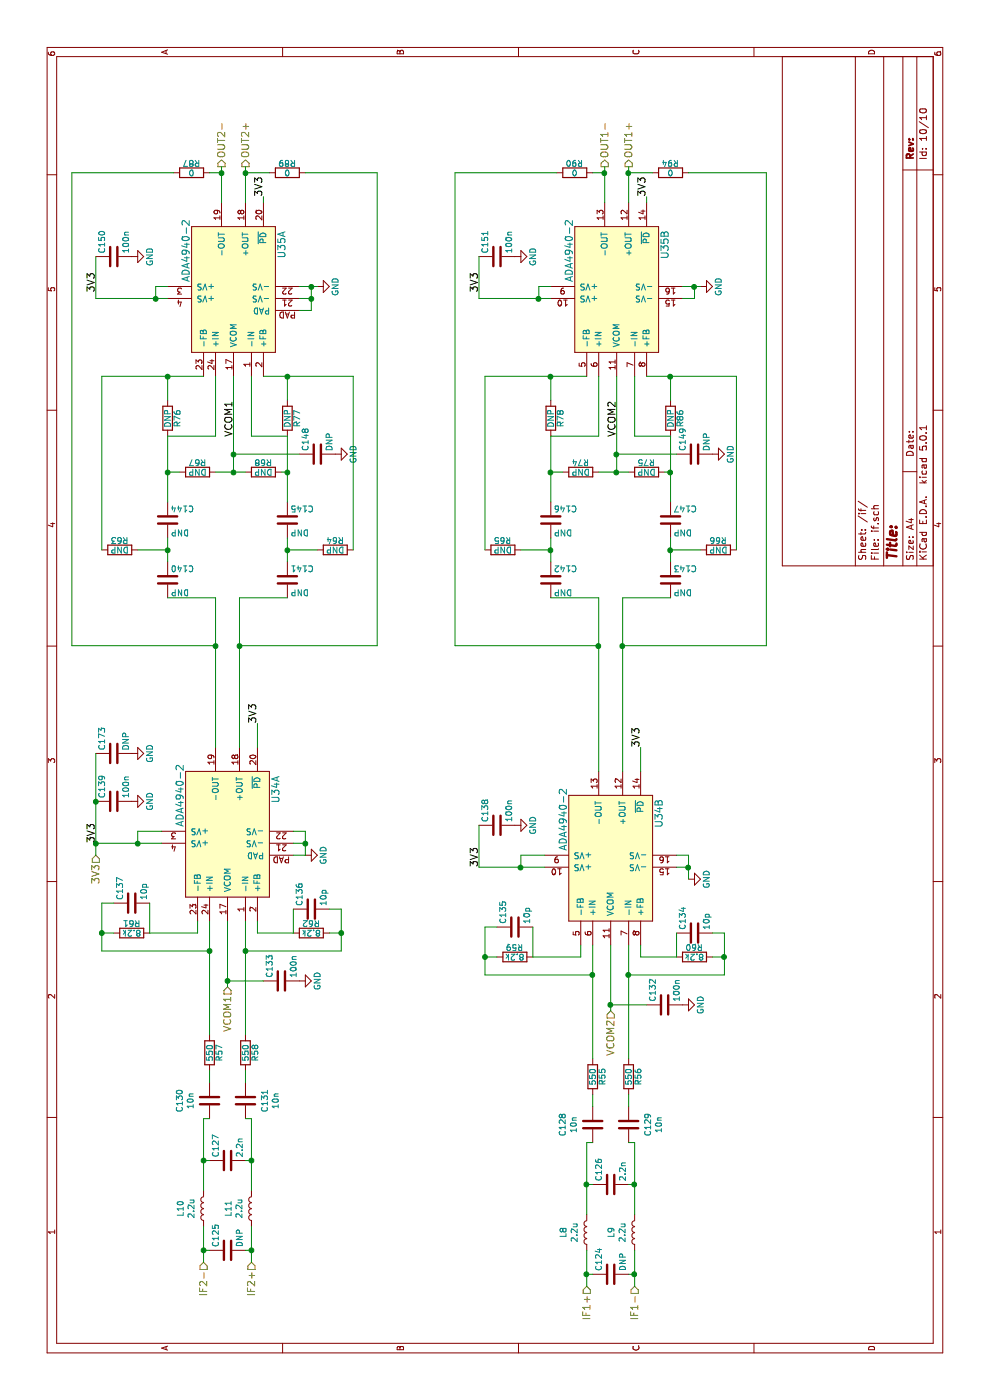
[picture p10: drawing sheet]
EESchema Schematic File Version 4
LIBS:fmcw-cache
EELAYER 26 0
EELAYER END
$Descr A4 11693 8268
encoding utf-8
Sheet 10 10
Title ""
Date ""
Rev ""
Comp ""
Comment1 ""
Comment2 ""
Comment3 ""
Comment4 ""
$EndDescr
$Comp
L Device:L L10
U 1 1
P 1600 1700
F 0 "L10" V 1790 1700 50  0000 C CNN
F 1 "2.2u" V 1699 1700 50  0000 C CNN
F 2 "fmcw:C_0805b" H 1600 1700 60  0001 C CNN
F 3 "" H 1600 1700 60  0000 C CNN
	1    1600 1700
	0    -1   -1   0   
$EndComp
$Comp
L Device:L L11
U 1 1
P 1600 2100
F 0 "L11" V 1790 2100 50  0000 C CNN
F 1 "2.2u" V 1699 2100 50  0000 C CNN
F 2 "fmcw:C_0805b" H 1600 2100 60  0001 C CNN
F 3 "" H 1600 2100 60  0000 C CNN
	1    1600 2100
	0    -1   -1   0   
$EndComp
$Comp
L Device:C C127
U 1 1
P 2000 1900
F 0 "C127" H 2025 2000 50  0000 L CNN
F 1 "2.2n" H 2025 1800 50  0000 L CNN
F 2 "Capacitor_SMD:C_0402_1005Metric" H 2038 1750 30  0001 C CNN
F 3 "" H 2000 1900 60  0000 C CNN
	1    2000 1900
	1    0    0    -1  
$EndComp
$Comp
L Device:C C125
U 1 1
P 1250 1900
F 0 "C125" H 1275 2000 50  0000 L CNN
F 1 "DNP" H 1275 1800 50  0000 L CNN
F 2 "Capacitor_SMD:C_0402_1005Metric" H 1288 1750 30  0001 C CNN
F 3 "" H 1250 1900 60  0000 C CNN
	1    1250 1900
	1    0    0    -1  
$EndComp
Text HLabel 950  4900 0    60   Input ~ 0
IF1+
Text HLabel 950  5300 0    60   Input ~ 0
IF1-
$Comp
L Device:C C139
U 1 1
P 5000 950
F 0 "C139" H 5025 1050 50  0000 L CNN
F 1 "100n" H 5025 850 50  0000 L CNN
F 2 "Capacitor_SMD:C_0402_1005Metric" H 5038 800 30  0001 C CNN
F 3 "" H 5000 950 60  0000 C CNN
	1    5000 950 
	1    0    0    -1  
$EndComp
$Comp
L power:GND #PWR0242
U 1 1
P 5000 1100
F 0 "#PWR0242" H 5000 850 50  0001 C CNN
F 1 "GND" H 5000 950 50  0000 C CNN
F 2 "" H 5000 1100 60  0000 C CNN
F 3 "" H 5000 1100 60  0000 C CNN
	1    5000 1100
	1    0    0    -1  
$EndComp
Text Label 4650 800  0    60   ~ 0
3V3
$Comp
L power:GND #PWR0243
U 1 1
P 4550 2550
F 0 "#PWR0243" H 4550 2300 50  0001 C CNN
F 1 "GND" H 4550 2400 50  0000 C CNN
F 2 "" H 4550 2550 60  0000 C CNN
F 3 "" H 4550 2550 60  0000 C CNN
	1    4550 2550
	1    0    0    -1  
$EndComp
$Comp
L Device:C C133
U 1 1
P 3500 2350
F 0 "C133" H 3525 2450 50  0000 L CNN
F 1 "100n" H 3525 2250 50  0000 L CNN
F 2 "Capacitor_SMD:C_0402_1005Metric" H 3538 2200 30  0001 C CNN
F 3 "" H 3500 2350 60  0000 C CNN
	1    3500 2350
	1    0    0    -1  
$EndComp
$Comp
L power:GND #PWR0244
U 1 1
P 3500 2500
F 0 "#PWR0244" H 3500 2250 50  0001 C CNN
F 1 "GND" H 3500 2350 50  0000 C CNN
F 2 "" H 3500 2500 60  0000 C CNN
F 3 "" H 3500 2500 60  0000 C CNN
	1    3500 2500
	1    0    0    -1  
$EndComp
$Comp
L Device:R R61
U 1 1
P 3900 1100
F 0 "R61" V 3980 1100 50  0000 C CNN
F 1 "8.2k" V 3900 1100 50  0000 C CNN
F 2 "fmcw:R_0402b" V 3830 1100 30  0001 C CNN
F 3 "" H 3900 1100 30  0000 C CNN
	1    3900 1100
	1    0    0    -1  
$EndComp
$Comp
L Device:R R62
U 1 1
P 3900 2600
F 0 "R62" V 3980 2600 50  0000 C CNN
F 1 "8.2k" V 3900 2600 50  0000 C CNN
F 2 "fmcw:R_0402b" V 3830 2600 30  0001 C CNN
F 3 "" H 3900 2600 30  0000 C CNN
	1    3900 2600
	1    0    0    -1  
$EndComp
$Comp
L Device:C C136
U 1 1
P 4100 2600
F 0 "C136" H 4125 2700 50  0000 L CNN
F 1 "10p" H 4125 2500 50  0000 L CNN
F 2 "Capacitor_SMD:C_0402_1005Metric" H 4138 2450 30  0001 C CNN
F 3 "" H 4100 2600 60  0000 C CNN
	1    4100 2600
	1    0    0    -1  
$EndComp
$Comp
L Device:C C137
U 1 1
P 4150 1100
F 0 "C137" H 4175 1200 50  0000 L CNN
F 1 "10p" H 4175 1000 50  0000 L CNN
F 2 "Capacitor_SMD:C_0402_1005Metric" H 4188 950 30  0001 C CNN
F 3 "" H 4150 1100 60  0000 C CNN
	1    4150 1100
	1    0    0    -1  
$EndComp
$Comp
L Device:C C130
U 1 1
P 2500 1750
F 0 "C130" V 2248 1750 50  0000 C CNN
F 1 "10n" V 2339 1750 50  0000 C CNN
F 2 "Capacitor_SMD:C_0402_1005Metric" H 2538 1600 30  0001 C CNN
F 3 "" H 2500 1750 60  0000 C CNN
	1    2500 1750
	0    1    1    0   
$EndComp
$Comp
L Device:C C131
U 1 1
P 2500 2050
F 0 "C131" V 2660 2050 50  0000 C CNN
F 1 "10n" V 2751 2050 50  0000 C CNN
F 2 "Capacitor_SMD:C_0402_1005Metric" H 2538 1900 30  0001 C CNN
F 3 "" H 2500 2050 60  0000 C CNN
	1    2500 2050
	0    1    1    0   
$EndComp
$Comp
L Device:R R57
U 1 1
P 2900 1750
F 0 "R57" V 2980 1750 50  0000 C CNN
F 1 "550" V 2900 1750 50  0000 C CNN
F 2 "fmcw:R_0402b" V 2830 1750 30  0001 C CNN
F 3 "" H 2900 1750 30  0000 C CNN
	1    2900 1750
	0    1    1    0   
$EndComp
$Comp
L Device:R R58
U 1 1
P 2900 2050
F 0 "R58" V 2980 2050 50  0000 C CNN
F 1 "550" V 2900 2050 50  0000 C CNN
F 2 "fmcw:R_0402b" V 2830 2050 30  0001 C CNN
F 3 "" H 2900 2050 30  0000 C CNN
	1    2900 2050
	0    1    1    0   
$EndComp
$Comp
L Device:L L8
U 1 1
P 1400 4900
F 0 "L8" V 1590 4900 50  0000 C CNN
F 1 "2.2u" V 1499 4900 50  0000 C CNN
F 2 "fmcw:C_0805b" H 1400 4900 60  0001 C CNN
F 3 "" H 1400 4900 60  0000 C CNN
	1    1400 4900
	0    -1   -1   0   
$EndComp
$Comp
L Device:L L9
U 1 1
P 1400 5300
F 0 "L9" V 1590 5300 50  0000 C CNN
F 1 "2.2u" V 1499 5300 50  0000 C CNN
F 2 "fmcw:C_0805b" H 1400 5300 60  0001 C CNN
F 3 "" H 1400 5300 60  0000 C CNN
	1    1400 5300
	0    -1   -1   0   
$EndComp
$Comp
L Device:C C126
U 1 1
P 1800 5100
F 0 "C126" H 1825 5200 50  0000 L CNN
F 1 "2.2n" H 1825 5000 50  0000 L CNN
F 2 "Capacitor_SMD:C_0402_1005Metric" H 1838 4950 30  0001 C CNN
F 3 "" H 1800 5100 60  0000 C CNN
	1    1800 5100
	1    0    0    -1  
$EndComp
$Comp
L Device:C C124
U 1 1
P 1050 5100
F 0 "C124" H 1075 5200 50  0000 L CNN
F 1 "DNP" H 1075 5000 50  0000 L CNN
F 2 "Capacitor_SMD:C_0402_1005Metric" H 1088 4950 30  0001 C CNN
F 3 "" H 1050 5100 60  0000 C CNN
	1    1050 5100
	1    0    0    -1  
$EndComp
Text HLabel 1150 2100 0    60   Input ~ 0
IF2+
Text HLabel 1150 1700 0    60   Input ~ 0
IF2-
Text Label 4450 4000 0    60   ~ 0
3V3
$Comp
L power:GND #PWR0245
U 1 1
P 4350 5750
F 0 "#PWR0245" H 4350 5500 50  0001 C CNN
F 1 "GND" H 4350 5600 50  0000 C CNN
F 2 "" H 4350 5750 60  0000 C CNN
F 3 "" H 4350 5750 60  0000 C CNN
	1    4350 5750
	1    0    0    -1  
$EndComp
$Comp
L Device:C C132
U 1 1
P 3300 5550
F 0 "C132" H 3325 5650 50  0000 L CNN
F 1 "100n" H 3325 5450 50  0000 L CNN
F 2 "Capacitor_SMD:C_0402_1005Metric" H 3338 5400 30  0001 C CNN
F 3 "" H 3300 5550 60  0000 C CNN
	1    3300 5550
	1    0    0    -1  
$EndComp
$Comp
L power:GND #PWR0246
U 1 1
P 3300 5700
F 0 "#PWR0246" H 3300 5450 50  0001 C CNN
F 1 "GND" H 3300 5550 50  0000 C CNN
F 2 "" H 3300 5700 60  0000 C CNN
F 3 "" H 3300 5700 60  0000 C CNN
	1    3300 5700
	1    0    0    -1  
$EndComp
$Comp
L Device:R R59
U 1 1
P 3700 4300
F 0 "R59" V 3780 4300 50  0000 C CNN
F 1 "8.2k" V 3700 4300 50  0000 C CNN
F 2 "fmcw:R_0402b" V 3630 4300 30  0001 C CNN
F 3 "" H 3700 4300 30  0000 C CNN
	1    3700 4300
	1    0    0    -1  
$EndComp
$Comp
L Device:R R60
U 1 1
P 3700 5800
F 0 "R60" V 3780 5800 50  0000 C CNN
F 1 "8.2k" V 3700 5800 50  0000 C CNN
F 2 "fmcw:R_0402b" V 3630 5800 30  0001 C CNN
F 3 "" H 3700 5800 30  0000 C CNN
	1    3700 5800
	1    0    0    -1  
$EndComp
$Comp
L Device:C C134
U 1 1
P 3900 5800
F 0 "C134" H 3925 5900 50  0000 L CNN
F 1 "10p" H 3925 5700 50  0000 L CNN
F 2 "Capacitor_SMD:C_0402_1005Metric" H 3938 5650 30  0001 C CNN
F 3 "" H 3900 5800 60  0000 C CNN
	1    3900 5800
	1    0    0    -1  
$EndComp
$Comp
L Device:C C135
U 1 1
P 3950 4300
F 0 "C135" H 3975 4400 50  0000 L CNN
F 1 "10p" H 3975 4200 50  0000 L CNN
F 2 "Capacitor_SMD:C_0402_1005Metric" H 3988 4150 30  0001 C CNN
F 3 "" H 3950 4300 60  0000 C CNN
	1    3950 4300
	1    0    0    -1  
$EndComp
$Comp
L Device:C C128
U 1 1
P 2300 4950
F 0 "C128" V 2048 4950 50  0000 C CNN
F 1 "10n" V 2139 4950 50  0000 C CNN
F 2 "Capacitor_SMD:C_0402_1005Metric" H 2338 4800 30  0001 C CNN
F 3 "" H 2300 4950 60  0000 C CNN
	1    2300 4950
	0    1    1    0   
$EndComp
$Comp
L Device:C C129
U 1 1
P 2300 5250
F 0 "C129" V 2460 5250 50  0000 C CNN
F 1 "10n" V 2551 5250 50  0000 C CNN
F 2 "Capacitor_SMD:C_0402_1005Metric" H 2338 5100 30  0001 C CNN
F 3 "" H 2300 5250 60  0000 C CNN
	1    2300 5250
	0    1    1    0   
$EndComp
$Comp
L Device:R R55
U 1 1
P 2700 4950
F 0 "R55" V 2780 4950 50  0000 C CNN
F 1 "550" V 2700 4950 50  0000 C CNN
F 2 "fmcw:R_0402b" V 2630 4950 30  0001 C CNN
F 3 "" H 2700 4950 30  0000 C CNN
	1    2700 4950
	0    1    1    0   
$EndComp
$Comp
L Device:R R56
U 1 1
P 2700 5250
F 0 "R56" V 2780 5250 50  0000 C CNN
F 1 "550" V 2700 5250 50  0000 C CNN
F 2 "fmcw:R_0402b" V 2630 5250 30  0001 C CNN
F 3 "" H 2700 5250 30  0000 C CNN
	1    2700 5250
	0    1    1    0   
$EndComp
Text HLabel 3450 1900 0    60   Input ~ 0
VCOM1
Text HLabel 4550 800  0    60   Input ~ 0
3V3
$Comp
L Device:C C140
U 1 1
P 6850 1400
F 0 "C140" H 6875 1500 50  0000 L CNN
F 1 "DNP" H 6875 1300 50  0000 L CNN
F 2 "Capacitor_SMD:C_0402_1005Metric" H 6888 1250 30  0001 C CNN
F 3 "" H 6850 1400 60  0000 C CNN
	1    6850 1400
	0    1    1    0   
$EndComp
$Comp
L Device:C C144
U 1 1
P 7350 1400
F 0 "C144" H 7375 1500 50  0000 L CNN
F 1 "DNP" H 7375 1300 50  0000 L CNN
F 2 "Capacitor_SMD:C_0402_1005Metric" H 7388 1250 30  0001 C CNN
F 3 "" H 7350 1400 60  0000 C CNN
	1    7350 1400
	0    1    1    0   
$EndComp
$Comp
L Device:C C141
U 1 1
P 6850 2400
F 0 "C141" H 6875 2500 50  0000 L CNN
F 1 "DNP" H 6875 2300 50  0000 L CNN
F 2 "Capacitor_SMD:C_0402_1005Metric" H 6888 2250 30  0001 C CNN
F 3 "" H 6850 2400 60  0000 C CNN
	1    6850 2400
	0    1    1    0   
$EndComp
$Comp
L Device:C C145
U 1 1
P 7350 2400
F 0 "C145" H 7375 2500 50  0000 L CNN
F 1 "DNP" H 7375 2300 50  0000 L CNN
F 2 "Capacitor_SMD:C_0402_1005Metric" H 7388 2250 30  0001 C CNN
F 3 "" H 7350 2400 60  0000 C CNN
	1    7350 2400
	0    1    1    0   
$EndComp
$Comp
L Device:R R63
U 1 1
P 7100 1000
F 0 "R63" V 7180 1000 50  0000 C CNN
F 1 "DNP" V 7100 1000 50  0000 C CNN
F 2 "fmcw:R_0402b" V 7030 1000 30  0001 C CNN
F 3 "" H 7100 1000 30  0000 C CNN
	1    7100 1000
	1    0    0    -1  
$EndComp
$Comp
L Device:R R64
U 1 1
P 7100 2800
F 0 "R64" V 7180 2800 50  0000 C CNN
F 1 "DNP" V 7100 2800 50  0000 C CNN
F 2 "fmcw:R_0402b" V 7030 2800 30  0001 C CNN
F 3 "" H 7100 2800 30  0000 C CNN
	1    7100 2800
	1    0    0    -1  
$EndComp
$Comp
L Device:R R67
U 1 1
P 7750 1650
F 0 "R67" V 7830 1650 50  0000 C CNN
F 1 "DNP" V 7750 1650 50  0000 C CNN
F 2 "fmcw:R_0402b" V 7680 1650 30  0001 C CNN
F 3 "" H 7750 1650 30  0000 C CNN
	1    7750 1650
	1    0    0    -1  
$EndComp
$Comp
L Device:R R68
U 1 1
P 7750 2200
F 0 "R68" V 7830 2200 50  0000 C CNN
F 1 "DNP" V 7750 2200 50  0000 C CNN
F 2 "fmcw:R_0402b" V 7680 2200 30  0001 C CNN
F 3 "" H 7750 2200 30  0000 C CNN
	1    7750 2200
	1    0    0    -1  
$EndComp
$Comp
L Device:C C148
U 1 1
P 7900 2650
F 0 "C148" H 7925 2750 50  0000 L CNN
F 1 "DNP" H 7925 2550 50  0000 L CNN
F 2 "Capacitor_SMD:C_0402_1005Metric" H 7938 2500 30  0001 C CNN
F 3 "" H 7900 2650 60  0000 C CNN
	1    7900 2650
	1    0    0    -1  
$EndComp
$Comp
L power:GND #PWR0247
U 1 1
P 7900 2800
F 0 "#PWR0247" H 7900 2550 50  0001 C CNN
F 1 "GND" H 7900 2650 50  0000 C CNN
F 2 "" H 7900 2800 60  0000 C CNN
F 3 "" H 7900 2800 60  0000 C CNN
	1    7900 2800
	1    0    0    -1  
$EndComp
Text Label 8350 1950 2    60   ~ 0
VCOM1
$Comp
L power:GND #PWR0248
U 1 1
P 9550 1100
F 0 "#PWR0248" H 9550 850 50  0001 C CNN
F 1 "GND" H 9550 950 50  0000 C CNN
F 2 "" H 9550 1100 60  0000 C CNN
F 3 "" H 9550 1100 60  0000 C CNN
	1    9550 1100
	1    0    0    -1  
$EndComp
$Comp
L Device:C C150
U 1 1
P 9550 950
F 0 "C150" H 9575 1050 50  0000 L CNN
F 1 "100n" H 9575 850 50  0000 L CNN
F 2 "Capacitor_SMD:C_0402_1005Metric" H 9588 800 30  0001 C CNN
F 3 "" H 9550 950 60  0000 C CNN
	1    9550 950 
	1    0    0    -1  
$EndComp
$Comp
L power:GND #PWR0249
U 1 1
P 9300 2650
F 0 "#PWR0249" H 9300 2400 50  0001 C CNN
F 1 "GND" H 9300 2500 50  0000 C CNN
F 2 "" H 9300 2650 60  0000 C CNN
F 3 "" H 9300 2650 60  0000 C CNN
	1    9300 2650
	1    0    0    -1  
$EndComp
Text Label 9250 800  0    60   ~ 0
3V3
Text Label 10050 2200 0    60   ~ 0
3V3
$Comp
L Device:R R76
U 1 1
P 8200 1400
F 0 "R76" V 8280 1400 50  0000 C CNN
F 1 "DNP" V 8200 1400 50  0000 C CNN
F 2 "fmcw:R_0402b" V 8130 1400 30  0001 C CNN
F 3 "" H 8200 1400 30  0000 C CNN
	1    8200 1400
	0    1    1    0   
$EndComp
$Comp
L Device:R R77
U 1 1
P 8200 2400
F 0 "R77" V 8280 2400 50  0000 C CNN
F 1 "DNP" V 8200 2400 50  0000 C CNN
F 2 "fmcw:R_0402b" V 8130 2400 30  0001 C CNN
F 3 "" H 8200 2400 30  0000 C CNN
	1    8200 2400
	0    1    1    0   
$EndComp
Text HLabel 10300 5250 2    60   Output ~ 0
OUT1+
Text HLabel 10300 5050 2    60   Output ~ 0
OUT1-
$Comp
L Device:R R87
U 1 1
P 10250 1600
F 0 "R87" V 10330 1600 50  0000 C CNN
F 1 "0" V 10250 1600 50  0000 C CNN
F 2 "fmcw:R_0402b" V 10180 1600 30  0001 C CNN
F 3 "" H 10250 1600 30  0000 C CNN
	1    10250 1600
	1    0    0    -1  
$EndComp
$Comp
L Device:R R89
U 1 1
P 10250 2400
F 0 "R89" V 10330 2400 50  0000 C CNN
F 1 "0" V 10250 2400 50  0000 C CNN
F 2 "fmcw:R_0402b" V 10180 2400 30  0001 C CNN
F 3 "" H 10250 2400 30  0000 C CNN
	1    10250 2400
	1    0    0    -1  
$EndComp
$Comp
L Device:C C142
U 1 1
P 6850 4600
F 0 "C142" H 6875 4700 50  0000 L CNN
F 1 "DNP" H 6875 4500 50  0000 L CNN
F 2 "Capacitor_SMD:C_0402_1005Metric" H 6888 4450 30  0001 C CNN
F 3 "" H 6850 4600 60  0000 C CNN
	1    6850 4600
	0    1    1    0   
$EndComp
$Comp
L Device:C C146
U 1 1
P 7350 4600
F 0 "C146" H 7375 4700 50  0000 L CNN
F 1 "DNP" H 7375 4500 50  0000 L CNN
F 2 "Capacitor_SMD:C_0402_1005Metric" H 7388 4450 30  0001 C CNN
F 3 "" H 7350 4600 60  0000 C CNN
	1    7350 4600
	0    1    1    0   
$EndComp
$Comp
L Device:C C143
U 1 1
P 6850 5600
F 0 "C143" H 6875 5700 50  0000 L CNN
F 1 "DNP" H 6875 5500 50  0000 L CNN
F 2 "Capacitor_SMD:C_0402_1005Metric" H 6888 5450 30  0001 C CNN
F 3 "" H 6850 5600 60  0000 C CNN
	1    6850 5600
	0    1    1    0   
$EndComp
$Comp
L Device:C C147
U 1 1
P 7350 5600
F 0 "C147" H 7375 5700 50  0000 L CNN
F 1 "DNP" H 7375 5500 50  0000 L CNN
F 2 "Capacitor_SMD:C_0402_1005Metric" H 7388 5450 30  0001 C CNN
F 3 "" H 7350 5600 60  0000 C CNN
	1    7350 5600
	0    1    1    0   
$EndComp
$Comp
L Device:R R65
U 1 1
P 7100 4200
F 0 "R65" V 7180 4200 50  0000 C CNN
F 1 "DNP" V 7100 4200 50  0000 C CNN
F 2 "fmcw:R_0402b" V 7030 4200 30  0001 C CNN
F 3 "" H 7100 4200 30  0000 C CNN
	1    7100 4200
	1    0    0    -1  
$EndComp
$Comp
L Device:R R66
U 1 1
P 7100 6000
F 0 "R66" V 7180 6000 50  0000 C CNN
F 1 "DNP" V 7100 6000 50  0000 C CNN
F 2 "fmcw:R_0402b" V 7030 6000 30  0001 C CNN
F 3 "" H 7100 6000 30  0000 C CNN
	1    7100 6000
	1    0    0    -1  
$EndComp
$Comp
L Device:R R74
U 1 1
P 7750 4850
F 0 "R74" V 7830 4850 50  0000 C CNN
F 1 "DNP" V 7750 4850 50  0000 C CNN
F 2 "fmcw:R_0402b" V 7680 4850 30  0001 C CNN
F 3 "" H 7750 4850 30  0000 C CNN
	1    7750 4850
	1    0    0    -1  
$EndComp
$Comp
L Device:R R75
U 1 1
P 7750 5400
F 0 "R75" V 7830 5400 50  0000 C CNN
F 1 "DNP" V 7750 5400 50  0000 C CNN
F 2 "fmcw:R_0402b" V 7680 5400 30  0001 C CNN
F 3 "" H 7750 5400 30  0000 C CNN
	1    7750 5400
	1    0    0    -1  
$EndComp
$Comp
L Device:C C149
U 1 1
P 7900 5800
F 0 "C149" H 7925 5900 50  0000 L CNN
F 1 "DNP" H 7925 5700 50  0000 L CNN
F 2 "Capacitor_SMD:C_0402_1005Metric" H 7938 5650 30  0001 C CNN
F 3 "" H 7900 5800 60  0000 C CNN
	1    7900 5800
	1    0    0    -1  
$EndComp
$Comp
L power:GND #PWR0250
U 1 1
P 7900 5950
F 0 "#PWR0250" H 7900 5700 50  0001 C CNN
F 1 "GND" H 7900 5800 50  0000 C CNN
F 2 "" H 7900 5950 60  0000 C CNN
F 3 "" H 7900 5950 60  0000 C CNN
	1    7900 5950
	1    0    0    -1  
$EndComp
Text Label 8350 5150 2    60   ~ 0
VCOM2
$Comp
L power:GND #PWR0251
U 1 1
P 9550 4300
F 0 "#PWR0251" H 9550 4050 50  0001 C CNN
F 1 "GND" H 9550 4150 50  0000 C CNN
F 2 "" H 9550 4300 60  0000 C CNN
F 3 "" H 9550 4300 60  0000 C CNN
	1    9550 4300
	1    0    0    -1  
$EndComp
$Comp
L Device:C C151
U 1 1
P 9550 4150
F 0 "C151" H 9575 4250 50  0000 L CNN
F 1 "100n" H 9575 4050 50  0000 L CNN
F 2 "Capacitor_SMD:C_0402_1005Metric" H 9588 4000 30  0001 C CNN
F 3 "" H 9550 4150 60  0000 C CNN
	1    9550 4150
	1    0    0    -1  
$EndComp
$Comp
L power:GND #PWR0252
U 1 1
P 9300 5850
F 0 "#PWR0252" H 9300 5600 50  0001 C CNN
F 1 "GND" H 9300 5700 50  0000 C CNN
F 2 "" H 9300 5850 60  0000 C CNN
F 3 "" H 9300 5850 60  0000 C CNN
	1    9300 5850
	1    0    0    -1  
$EndComp
Text Label 9250 4000 0    60   ~ 0
3V3
Text Label 10050 5400 0    60   ~ 0
3V3
$Comp
L Device:R R78
U 1 1
P 8200 4600
F 0 "R78" V 8280 4600 50  0000 C CNN
F 1 "DNP" V 8200 4600 50  0000 C CNN
F 2 "fmcw:R_0402b" V 8130 4600 30  0001 C CNN
F 3 "" H 8200 4600 30  0000 C CNN
	1    8200 4600
	0    1    1    0   
$EndComp
$Comp
L Device:R R86
U 1 1
P 8200 5600
F 0 "R86" V 8280 5600 50  0000 C CNN
F 1 "DNP" V 8200 5600 50  0000 C CNN
F 2 "fmcw:R_0402b" V 8130 5600 30  0001 C CNN
F 3 "" H 8200 5600 30  0000 C CNN
	1    8200 5600
	0    1    1    0   
$EndComp
Text HLabel 10300 2050 2    60   Output ~ 0
OUT2+
Text HLabel 10300 1850 2    60   Output ~ 0
OUT2-
$Comp
L Device:R R90
U 1 1
P 10250 4800
F 0 "R90" V 10330 4800 50  0000 C CNN
F 1 "0" V 10250 4800 50  0000 C CNN
F 2 "fmcw:R_0402b" V 10180 4800 30  0001 C CNN
F 3 "" H 10250 4800 30  0000 C CNN
	1    10250 4800
	1    0    0    -1  
$EndComp
$Comp
L Device:R R94
U 1 1
P 10250 5600
F 0 "R94" V 10330 5600 50  0000 C CNN
F 1 "0" V 10250 5600 50  0000 C CNN
F 2 "fmcw:R_0402b" V 10180 5600 30  0001 C CNN
F 3 "" H 10250 5600 30  0000 C CNN
	1    10250 5600
	1    0    0    -1  
$EndComp
Text HLabel 3250 5100 0    60   Input ~ 0
VCOM2
$Comp
L power:GND #PWR0253
U 1 1
P 4800 4300
F 0 "#PWR0253" H 4800 4050 50  0001 C CNN
F 1 "GND" H 4800 4150 50  0000 C CNN
F 2 "" H 4800 4300 60  0000 C CNN
F 3 "" H 4800 4300 60  0000 C CNN
	1    4800 4300
	1    0    0    -1  
$EndComp
$Comp
L Device:C C138
U 1 1
P 4800 4150
F 0 "C138" H 4825 4250 50  0000 L CNN
F 1 "100n" H 4825 4050 50  0000 L CNN
F 2 "Capacitor_SMD:C_0402_1005Metric" H 4838 4000 30  0001 C CNN
F 3 "" H 4800 4150 60  0000 C CNN
	1    4800 4150
	1    0    0    -1  
$EndComp
$Comp
L Device:C C173
U 1 1
P 5400 950
F 0 "C173" H 5425 1050 50  0000 L CNN
F 1 "DNP" H 5425 850 50  0000 L CNN
F 2 "Capacitor_SMD:C_0805_2012Metric" H 5438 800 30  0001 C CNN
F 3 "" H 5400 950 60  0000 C CNN
	1    5400 950 
	1    0    0    -1  
$EndComp
$Comp
L power:GND #PWR0254
U 1 1
P 5400 1100
F 0 "#PWR0254" H 5400 850 50  0001 C CNN
F 1 "GND" H 5400 950 50  0000 C CNN
F 2 "" H 5400 1100 60  0000 C CNN
F 3 "" H 5400 1100 60  0000 C CNN
	1    5400 1100
	1    0    0    -1  
$EndComp
$Comp
L fmcw-rescue:ADA4940-2-fmcw3-rescue U34
U 1 1
P 4700 1900
AR Path="/59758BEE" Ref="U34"  Part="1" 
AR Path="/59665702/59758BEE" Ref="U34"  Part="1" 
F 0 "U34" H 5100 1500 60  0000 C CNN
F 1 "ADA4940-2" H 5050 2300 60  0000 C CNN
F 2 "fmcw:VFQFN-24" H 4750 1900 60  0001 C CNN
F 3 "" H 4750 1900 60  0001 C CNN
	1    4700 1900
	1    0    0    -1  
$EndComp
$Comp
L fmcw-rescue:ADA4940-2-fmcw3-rescue U35
U 1 1
P 9250 1950
AR Path="/59758D01" Ref="U35"  Part="1" 
AR Path="/59665702/59758D01" Ref="U35"  Part="1" 
F 0 "U35" H 9650 1550 60  0000 C CNN
F 1 "ADA4940-2" H 9600 2350 60  0000 C CNN
F 2 "fmcw:VFQFN-24" H 9300 1950 60  0001 C CNN
F 3 "http://www.analog.com/media/en/technical-documentation/data-sheets/ADA4940-1_4940-2.pdf" H 9300 1950 60  0001 C CNN
	1    9250 1950
	1    0    0    -1  
$EndComp
$Comp
L fmcw-rescue:ADA4940-2-fmcw3-rescue U34
U 2 1
P 4500 5100
AR Path="/59758E37" Ref="U34"  Part="2" 
AR Path="/59665702/59758E37" Ref="U34"  Part="2" 
F 0 "U34" H 4900 4700 60  0000 C CNN
F 1 "ADA4940-2" H 4850 5500 60  0000 C CNN
F 2 "fmcw:VFQFN-24" H 4550 5100 60  0001 C CNN
F 3 "" H 4550 5100 60  0001 C CNN
	2    4500 5100
	1    0    0    -1  
$EndComp
$Comp
L fmcw-rescue:ADA4940-2-fmcw3-rescue U35
U 2 1
P 9250 5150
AR Path="/59758F37" Ref="U35"  Part="2" 
AR Path="/59665702/59758F37" Ref="U35"  Part="2" 
F 0 "U35" H 9650 4750 60  0000 C CNN
F 1 "ADA4940-2" H 9600 5550 60  0000 C CNN
F 2 "fmcw:VFQFN-24" H 9300 5150 60  0001 C CNN
F 3 "http://www.analog.com/media/en/technical-documentation/data-sheets/ADA4940-1_4940-2.pdf" H 9300 5150 60  0001 C CNN
	2    9250 5150
	1    0    0    -1  
$EndComp
Wire Wire Line
	2000 2050 2000 2100
Wire Wire Line
	2000 1700 2000 1750
Wire Wire Line
	1250 2050 1250 2100
Wire Wire Line
	1150 2100 1250 2100
Wire Wire Line
	1150 1700 1250 1700
Wire Wire Line
	1250 1700 1250 1750
Connection ~ 1250 2100
Connection ~ 1250 1700
Wire Wire Line
	4750 1350 4750 1150
Wire Wire Line
	4750 1150 4650 1150
Wire Wire Line
	4650 800  4650 1150
Wire Wire Line
	4550 800  4650 800 
Connection ~ 4650 1150
Wire Wire Line
	4750 2550 4750 2450
Wire Wire Line
	4550 2550 4650 2550
Wire Wire Line
	4650 2550 4650 2450
Wire Wire Line
	4550 2450 4550 2550
Connection ~ 4650 2550
Wire Wire Line
	3050 1750 3750 1750
Wire Wire Line
	2350 1700 2350 1750
Connection ~ 2000 1700
Wire Wire Line
	3050 2050 3750 2050
Wire Wire Line
	2350 2100 2350 2050
Connection ~ 2000 2100
Wire Wire Line
	3450 1900 3500 1900
Wire Wire Line
	3500 1900 3500 2200
Wire Wire Line
	4000 1650 3900 1650
Wire Wire Line
	3900 1650 3900 1250
Wire Wire Line
	3900 1250 4150 1250
Wire Wire Line
	4000 2150 3900 2150
Wire Wire Line
	3900 2150 3900 2450
Wire Wire Line
	3900 2450 4100 2450
Wire Wire Line
	3900 2750 3900 2850
Wire Wire Line
	4100 2850 4100 2750
Wire Wire Line
	5450 2000 6300 2000
Wire Wire Line
	3900 850  3900 950 
Wire Wire Line
	4150 850  4150 950 
Wire Wire Line
	2750 1750 2650 1750
Wire Wire Line
	3750 2850 3900 2850
Connection ~ 3900 2850
Wire Wire Line
	2750 2050 2650 2050
Wire Wire Line
	3750 2050 3750 2850
Connection ~ 3750 2050
Wire Wire Line
	3750 850  3900 850 
Wire Wire Line
	3750 850  3750 1750
Connection ~ 3750 1750
Connection ~ 3900 850 
Wire Wire Line
	1800 5250 1800 5300
Wire Wire Line
	1800 4900 1800 4950
Wire Wire Line
	1050 5250 1050 5300
Wire Wire Line
	950  5300 1050 5300
Wire Wire Line
	950  4900 1050 4900
Wire Wire Line
	1050 4900 1050 4950
Connection ~ 1050 5300
Connection ~ 1050 4900
Wire Wire Line
	4550 4550 4550 4350
Wire Wire Line
	4550 4350 4450 4350
Wire Wire Line
	4450 4000 4450 4350
Connection ~ 4450 4350
Wire Wire Line
	4550 5750 4550 5650
Wire Wire Line
	4350 5750 4450 5750
Wire Wire Line
	4450 5750 4450 5650
Connection ~ 4450 5750
Wire Wire Line
	2850 4950 3550 4950
Wire Wire Line
	2150 4900 2150 4950
Connection ~ 1800 4900
Wire Wire Line
	2850 5250 3550 5250
Wire Wire Line
	2150 5300 2150 5250
Connection ~ 1800 5300
Wire Wire Line
	3250 5100 3300 5100
Wire Wire Line
	3300 5100 3300 5400
Wire Wire Line
	3800 4850 3700 4850
Wire Wire Line
	3700 4850 3700 4450
Wire Wire Line
	3700 4450 3950 4450
Wire Wire Line
	3800 5350 3700 5350
Wire Wire Line
	3700 5350 3700 5650
Wire Wire Line
	3700 5650 3900 5650
Wire Wire Line
	3700 5950 3700 6050
Wire Wire Line
	3900 6050 3900 5950
Wire Wire Line
	5250 5200 6300 5200
Wire Wire Line
	5250 5000 6300 5000
Wire Wire Line
	3700 4050 3700 4150
Wire Wire Line
	3950 4050 3950 4150
Wire Wire Line
	2550 4950 2450 4950
Wire Wire Line
	3550 6050 3700 6050
Connection ~ 3700 6050
Wire Wire Line
	2550 5250 2450 5250
Wire Wire Line
	3550 5250 3550 6050
Connection ~ 3550 5250
Wire Wire Line
	3550 4050 3700 4050
Wire Wire Line
	3550 4050 3550 4950
Connection ~ 3550 4950
Connection ~ 3700 4050
Connection ~ 3500 1900
Connection ~ 4650 800 
Wire Wire Line
	7000 1400 7100 1400
Wire Wire Line
	7100 1400 7100 1150
Connection ~ 7100 1400
Wire Wire Line
	6700 2000 6700 2400
Wire Wire Line
	7000 2400 7100 2400
Wire Wire Line
	7100 2400 7100 2650
Connection ~ 7100 2400
Wire Wire Line
	5450 1800 6300 1800
Wire Wire Line
	6700 1800 6700 1400
Wire Wire Line
	7750 2350 7750 2400
Wire Wire Line
	7500 2400 7750 2400
Wire Wire Line
	7750 1500 7750 1400
Wire Wire Line
	7500 1400 7750 1400
Wire Wire Line
	7750 1800 7750 1950
Wire Wire Line
	8550 2200 8550 2400
Wire Wire Line
	8550 2950 7100 2950
Wire Wire Line
	8550 850  8550 1400
Wire Wire Line
	8550 850  7100 850 
Wire Wire Line
	8050 1400 8050 1800
Wire Wire Line
	8050 1800 8550 1800
Connection ~ 7750 1400
Wire Wire Line
	8550 2100 8050 2100
Wire Wire Line
	8050 2100 8050 2400
Connection ~ 7750 2400
Wire Wire Line
	7750 1950 7900 1950
Wire Wire Line
	9550 800  9200 800 
Wire Wire Line
	9200 800  9200 1300
Wire Wire Line
	9300 1400 9300 1300
Wire Wire Line
	9300 1300 9200 1300
Connection ~ 9200 1300
Wire Wire Line
	9300 2500 9300 2600
Wire Wire Line
	9200 2500 9200 2600
Wire Wire Line
	9100 2600 9200 2600
Connection ~ 9300 2600
Wire Wire Line
	9100 2500 9100 2600
Connection ~ 9200 2600
Wire Wire Line
	10000 2200 10050 2200
Wire Wire Line
	8350 2400 8550 2400
Connection ~ 8550 2400
Wire Wire Line
	8350 1400 8550 1400
Connection ~ 8550 1400
Wire Wire Line
	7900 1950 7900 2500
Wire Wire Line
	10000 1850 10250 1850
Wire Wire Line
	10000 2050 10250 2050
Wire Wire Line
	10250 1750 10250 1850
Connection ~ 10250 1850
Wire Wire Line
	10250 2050 10250 2250
Connection ~ 10250 2050
Wire Wire Line
	10250 2550 10250 3150
Wire Wire Line
	10250 3150 6300 3150
Wire Wire Line
	6300 3150 6300 2000
Connection ~ 6300 2000
Wire Wire Line
	10250 1450 10250 600 
Wire Wire Line
	10250 600  6300 600 
Wire Wire Line
	6300 600  6300 1800
Connection ~ 6300 1800
Wire Wire Line
	7000 4600 7100 4600
Wire Wire Line
	7100 4600 7100 4350
Connection ~ 7100 4600
Wire Wire Line
	6700 5200 6700 5600
Wire Wire Line
	7000 5600 7100 5600
Wire Wire Line
	7100 5600 7100 5850
Connection ~ 7100 5600
Wire Wire Line
	6700 5000 6700 4600
Wire Wire Line
	7750 5550 7750 5600
Wire Wire Line
	7500 5600 7750 5600
Wire Wire Line
	7750 4700 7750 4600
Wire Wire Line
	7500 4600 7750 4600
Wire Wire Line
	7750 5000 7750 5150
Wire Wire Line
	8550 5400 8550 5600
Wire Wire Line
	8550 6150 7100 6150
Wire Wire Line
	8550 4050 8550 4600
Wire Wire Line
	8550 4050 7100 4050
Wire Wire Line
	8050 4600 8050 5000
Wire Wire Line
	8050 5000 8550 5000
Connection ~ 7750 4600
Wire Wire Line
	8550 5300 8050 5300
Wire Wire Line
	8050 5300 8050 5600
Connection ~ 7750 5600
Wire Wire Line
	7750 5150 7900 5150
Wire Wire Line
	9550 4000 9200 4000
Wire Wire Line
	9200 4000 9200 4500
Wire Wire Line
	9300 4600 9300 4500
Wire Wire Line
	9300 4500 9200 4500
Connection ~ 9200 4500
Wire Wire Line
	9300 5700 9300 5800
Wire Wire Line
	9200 5700 9200 5800
Connection ~ 9300 5800
Wire Wire Line
	10000 5400 10050 5400
Wire Wire Line
	8350 5600 8550 5600
Connection ~ 8550 5600
Wire Wire Line
	8350 4600 8550 4600
Connection ~ 8550 4600
Wire Wire Line
	7900 5150 7900 5650
Wire Wire Line
	10000 5050 10250 5050
Wire Wire Line
	10000 5250 10250 5250
Wire Wire Line
	10250 4950 10250 5050
Connection ~ 10250 5050
Wire Wire Line
	10250 5250 10250 5450
Connection ~ 10250 5250
Wire Wire Line
	10250 5750 10250 6400
Wire Wire Line
	10250 6400 6300 6400
Wire Wire Line
	6300 6400 6300 5200
Connection ~ 6300 5200
Wire Wire Line
	10250 4650 10250 3800
Wire Wire Line
	10250 3800 6300 3800
Wire Wire Line
	6300 3800 6300 5000
Connection ~ 6300 5000
Connection ~ 3300 5100
Wire Wire Line
	9200 5800 9300 5800
Wire Wire Line
	4800 4000 4450 4000
Connection ~ 7750 1950
Connection ~ 7900 1950
Connection ~ 7750 5150
Connection ~ 7900 5150
Connection ~ 5000 800 
Wire Wire Line
	5450 5350 5250 5350
Text Label 5450 5350 0    60   ~ 0
3V3
Text Label 5650 2150 0    60   ~ 0
3V3
Wire Wire Line
	5650 2150 5450 2150
Wire Wire Line
	4650 1150 4650 1350
Wire Wire Line
	4650 2550 4750 2550
Wire Wire Line
	2000 1700 2350 1700
Wire Wire Line
	2000 2100 2350 2100
Wire Wire Line
	3900 2850 4100 2850
Wire Wire Line
	3750 2050 4000 2050
Wire Wire Line
	3750 1750 4000 1750
Wire Wire Line
	3900 850  4150 850 
Wire Wire Line
	4450 4350 4450 4550
Wire Wire Line
	4450 5750 4550 5750
Wire Wire Line
	1800 4900 2150 4900
Wire Wire Line
	1800 5300 2150 5300
Wire Wire Line
	3700 6050 3900 6050
Wire Wire Line
	3550 5250 3800 5250
Wire Wire Line
	3550 4950 3800 4950
Wire Wire Line
	3700 4050 3950 4050
Wire Wire Line
	3500 1900 4000 1900
Wire Wire Line
	4650 800  5000 800 
Wire Wire Line
	7100 1400 7200 1400
Wire Wire Line
	7100 2400 7200 2400
Wire Wire Line
	7750 1400 8050 1400
Wire Wire Line
	7750 2400 8050 2400
Wire Wire Line
	9200 1300 9200 1400
Wire Wire Line
	9300 2600 9300 2650
Wire Wire Line
	9200 2600 9300 2600
Wire Wire Line
	8550 2400 8550 2950
Wire Wire Line
	8550 1400 8550 1700
Wire Wire Line
	10250 1850 10300 1850
Wire Wire Line
	10250 2050 10300 2050
Wire Wire Line
	6300 2000 6700 2000
Wire Wire Line
	6300 1800 6700 1800
Wire Wire Line
	7100 4600 7200 4600
Wire Wire Line
	7100 5600 7200 5600
Wire Wire Line
	7750 4600 8050 4600
Wire Wire Line
	7750 5600 8050 5600
Wire Wire Line
	9200 4500 9200 4600
Wire Wire Line
	9300 5800 9300 5850
Wire Wire Line
	8550 5600 8550 6150
Wire Wire Line
	8550 4600 8550 4900
Wire Wire Line
	10250 5050 10300 5050
Wire Wire Line
	10250 5250 10300 5250
Wire Wire Line
	6300 5200 6700 5200
Wire Wire Line
	6300 5000 6700 5000
Wire Wire Line
	3300 5100 3800 5100
Wire Wire Line
	7750 1950 7750 2050
Wire Wire Line
	7900 1950 8550 1950
Wire Wire Line
	7750 5150 7750 5250
Wire Wire Line
	7900 5150 8550 5150
Wire Wire Line
	5000 800  5400 800 
Wire Wire Line
	1250 1700 1450 1700
Wire Wire Line
	1750 1700 2000 1700
Wire Wire Line
	1250 2100 1450 2100
Wire Wire Line
	1750 2100 2000 2100
Wire Wire Line
	1050 4900 1250 4900
Wire Wire Line
	1550 4900 1800 4900
Wire Wire Line
	1050 5300 1250 5300
Wire Wire Line
	1550 5300 1800 5300
$EndSCHEMATC
